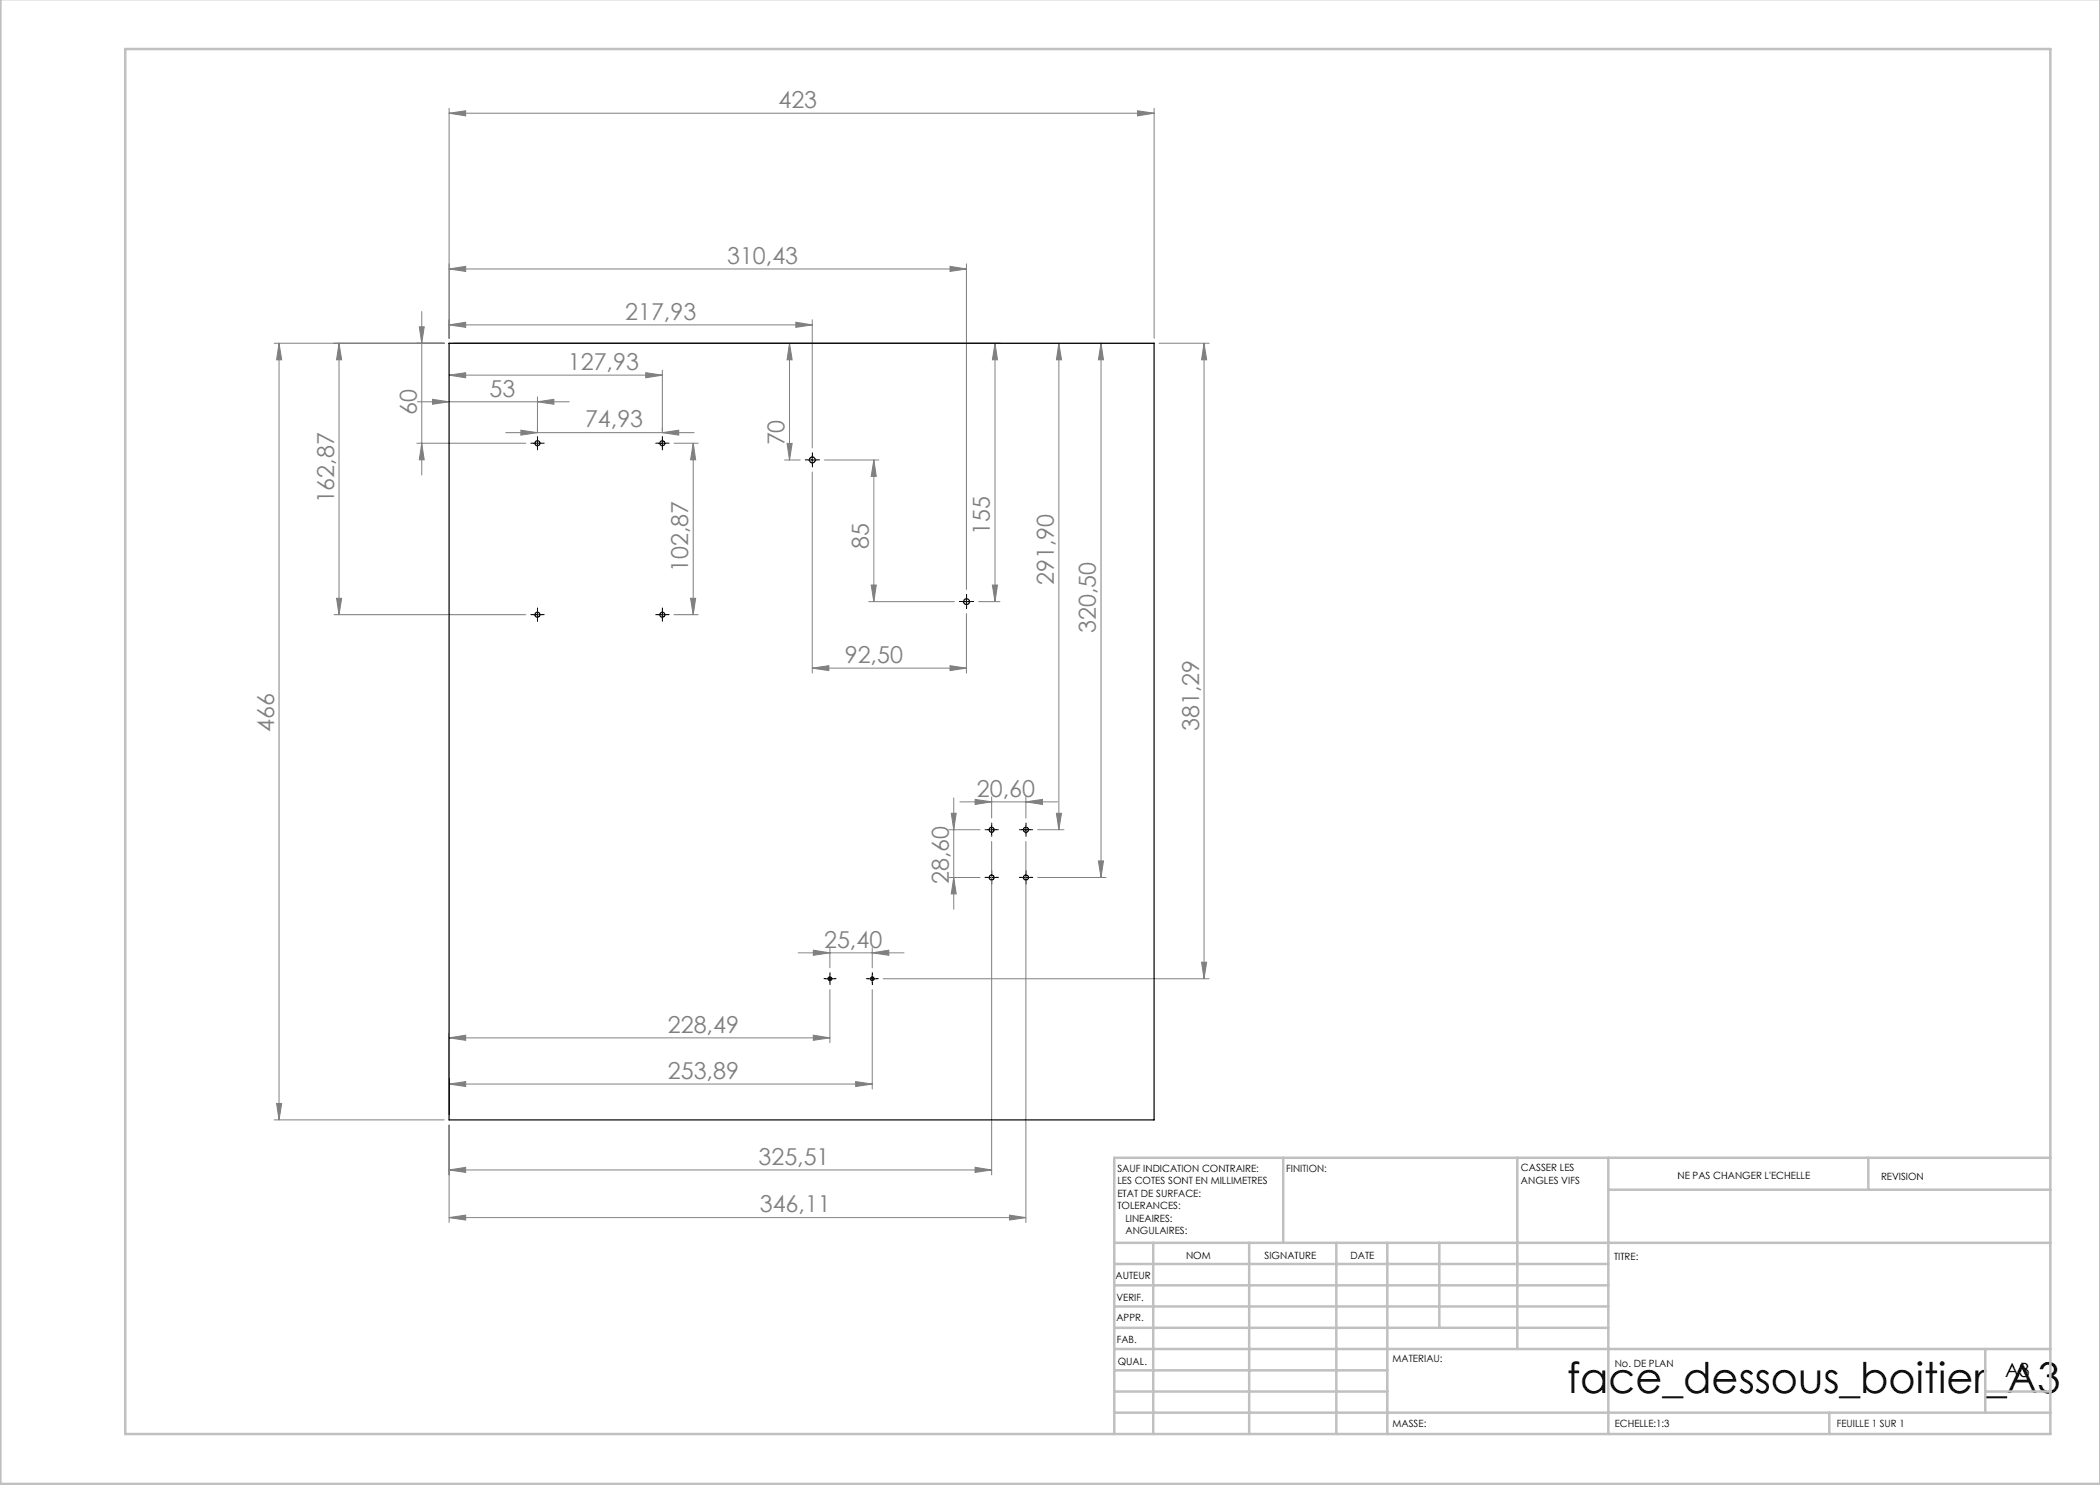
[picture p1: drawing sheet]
<svg xmlns="http://www.w3.org/2000/svg" width="420mm" height="297mm" viewBox="0 0 420 297" stroke-linecap="round" stroke-linejoin="round" font-family="sans-serif">
<g fill="none" stroke="#808080" stroke-width=".2">
<path d="M89.8 22.6l3.3-.4v1zM89.8 21.7v46M89.8 22.6h141M227.5 22.2l3.3 .4-3.3 .6zM230.8 21.7v46M89.8 53.8l3.3-.5v1zM89.8 53.8h103.5M190 53.3l3.3 .5-3.3 .5zM193.3 52.8v65.1M54.8 68.6h34M55.8 68.6l.5 3.4h-1zM55.8 68.6v155.4"/>
<path d="M67.8 68.6l.5 3.4h-1zM67.8 68.6v54.3M83.9 65.4h.9l-.5 3.2zM84.3 62.3v32.7M86.5 79.9l3.3 .5-3.3 .5zM89.8 75l3.3-.5v1.1zM89.8 65l3.3-.6v1.1zM89.8 75h42.7M89.8 65h72.7M90.8 68.6h109.2M107.5 79.4v6.9M129.2 74.5l3.3 .5-3.3 .6z"/>
<path d="M132.5 74v12.3M157.9 68.6l.5 3.4h-1zM157.9 68.6v23.4M159.2 64.4l3.3 .6-3.3 .5zM162.5 64v25.6M199 68.6l.5 3.4h-1zM199 68.6v51.7M211.8 68.6l.5 3.4h-1zM211.8 68.6v97.3M220.2 68.6l.5 3.4h-1zM220.2 68.6v106.9M231.8 68.6h10"/>
<path d="M240.8 68.6l.5 3.4h-1zM240.8 68.6v127.2M83.4 88.6h21.8M83.5 80.4h30.3M84.3 88.6l.5 3.4h-.9zM101.1 86.5h37.7M104.2 86l3.3 .5-3.3 .5zM107.5 80.4l3.3-.5v1zM132.5 86.5l3.2-.5v1zM134.8 88.6h4.8M138.6 88.6l.5 3.4h-1zM138.6 88.6v34.3"/>
<path d="M156.9 92h3.2M157.4 88.7h1l-.5 3.3zM162.5 94.4v40.2M164.9 92h10.9M174.8 92l.5 3.3h-1.1zM174.8 92v28.3M67.3 119.7h1l-.5 3.2zM138.1 119.7h1l-.5 3.2zM174.2 117h1.1l-.5 3.3zM198.5 117h1l-.5 3.3zM66.8 122.9h38.4M134.8 122.9h4.8"/>
<path d="M162.5 133.6l3.3-.5v1zM162.5 133.6h30.8M173.7 120.3h17.2M190 133.1l3.3 .5-3.3 .5zM193.3 122.7v11.9M195.7 120.3h4.3M190.7 159.6v22.3M195 159.9l3.3 .5-3.3 .5zM198.3 159.4v4.2M205.2 159.4v4.2M189.8 165.9h6.2M189.8 175.5h6.2"/>
<path d="M190.3 162.7h.9l-.5 3.2zM190.7 175.5l.5 3.3h-.9zM192 160.4h19.5M198.3 168.3v66.7M205.2 160.4l3.3-.5v1zM205.2 168.3v76.2M207.5 165.9h5.3M207.5 175.5h13.7M211.3 162.7h1l-.5 3.2zM219.7 172.2h1l-.5 3.3zM159.6 190.6h21.2M162.7 190l3.3 .6-3.3 .5z"/>
<path d="M166 197.9v10.7M166 189.5v4.1M174.4 197.9v19.9M174.4 190.6l3.4-.6v1.1zM174.4 189.5v4.1M176.6 195.8h65.2M240.3 192.4h1l-.5 3.4zM89.8 207.6l3.3-.6v1.1zM89.8 216.8l3.3-.5v1zM89.8 206.6v16.4M89.8 207.6h76.2M89.8 216.8h84.6"/>
<path d="M162.7 207l3.3 .6-3.3 .5zM171.1 216.3l3.3 .5-3.3 .5zM54.8 224h34M55.3 220.7h1l-.5 3.3zM89.8 234l3.3-.5v1zM89.8 225v19.5M89.8 234h108.5M195 233.5l3.3 .5-3.3 .5zM89.8 243.5l3.3-.5v1zM89.8 243.5h115.4M201.9 243l3.3 .5-3.3 .5z"/>
</g>
<g fill="none" stroke="#000" stroke-width=".2" stroke-dasharray="30.5 1.3 1.3 1.3">
<path d="M106.7 88.6h-.5M107.5 87.8v-.5M107.5 89.5v.5M108.3 88.6h.5M131.6 88.6h-.5M132.5 87.8v-.5M132.5 89.5v.5M133.3 88.6h.5M161.6 92h-.5M162.5 91.1v-.5M162.5 92.8v.6M163.3 92h.6"/>
<path d="M193.3 119.5v-.6M106.7 122.9h-.5M107.5 122.1v-.5M107.5 123.8v.5M108.3 122.9h.5M131.6 122.9h-.5M132.5 122.1v-.5M132.5 123.8v.5M133.3 122.9h.5M192.5 120.3h-.6M193.3 121.1v.6M194.1 120.3h.6"/>
<path d="M197.5 165.9h-.5M197.5 175.5h-.5M198.3 165.1v-.5M198.3 166.8v.5M198.3 174.6v-.5M198.3 176.3v.5M199.2 165.9h.5M199.2 175.5h.5M204.4 175.5h-.5M204.4 165.9h-.5M205.2 174.6v-.5M205.2 176.3v.5"/>
<path d="M205.2 165.1v-.5M205.2 166.8v.5M206 175.5h.5M206 165.9h.5M165.2 195.7h-.4M166 194.9v-.4M166 196.6v.3M166.8 195.7h.4M173.6 195.7h-.3M174.5 194.9v-.4M174.5 196.6v.3M175.3 195.7h.4"/>
</g>
<g fill="none" stroke="#000" stroke-width=".2">
<path d="M106.6 88.6h1.7M107.5 87.8v1.7M131.6 88.6h1.7M132.5 87.8v1.7M161.6 92h1.7M162.5 91.2v1.6M193.3 119.5v1.6M106.6 122.9h1.7M107.5 122.1v1.7M131.6 122.9h1.7M132.5 122.1v1.7M192.5 120.3h1.6"/>
<path d="M197.5 165.9h1.6M197.5 175.5h1.6M198.3 165.1v1.7M198.3 174.7v1.6M204.4 165.9h1.6M204.4 175.5h1.6M205.2 165.1v1.7M205.2 174.7v1.6M165.1 195.8h1.7M166 194.9v1.7M173.6 195.8h1.7M174.4 194.9v1.7"/>
</g>
<g fill="none" stroke="#c0c0c0" stroke-width=".5">
<path d="M.1 -.1v296.9h419.9M25 9.8h385.1v277h-385.1zM256.6 231.6v17M303.5 231.6v38.2M321.7 231.6v55.2M321.7 237.9h88.4M373.7 231.6v6.3M410.1 231.6h-187.3v55.2M222.8 248.6h187.3M222.8 257.1h98.9M222.8 252.8h98.9M230.6 248.6v38.2"/>
<path d="M249.8 248.6v38.2M267.3 248.6v38.2M277.5 248.6v38.2M287.9 248.6v17M222.8 265.6h98.9M222.8 261.3h98.9M222.8 278.3h54.7M222.8 274.1h54.7M222.8 269.8h187.3M397.1 278.3h13M397.1 269.8v12.7M222.8 282.5h187.3"/>
<path d="M365.9 282.5v4.3"/>
</g>
<g fill="#808080">
<path d="M227.5 22.2l3.3 .4-3.3 .6zM89.8 22.6l3.3-.4v1zM162.7 207l3.3 .6-3.3 .5zM89.8 207.6l3.3-.6v1.1zM171.1 216.3l3.3 .5-3.3 .5zM89.8 216.8l3.3-.5v1z"/>
<path d="M162.5 133.6l3.3-.5v1zM190 133.1l3.3 .5-3.3 .5zM104.2 86l3.3 .5-3.3 .5zM132.5 86.5l3.2-.5v1zM162.7 190l3.3 .6-3.3 .5zM174.4 190.6l3.4-.6v1.1zM195 159.9l3.3 .5-3.3 .5zM205.2 160.4l3.3-.5v1z"/>
<path d="M86.5 79.9l3.3 .5-3.3 .5zM107.5 80.4l3.3-.5v1z"/>
<path d="M129.2 74.5l3.3 .5-3.3 .6zM89.8 75l3.3-.5v1.1zM159.2 64.4l3.3 .6-3.3 .5zM89.8 65l3.3-.6v1.1zM190 53.3l3.3 .5-3.3 .5zM89.8 53.8l3.3-.5v1zM195 233.5l3.3 .5-3.3 .5zM89.8 234l3.3-.5v1zM201.9 243l3.3 .5-3.3 .5zM89.8 243.5l3.3-.5v1z"/>
<path d="M157.4 88.7h1l-.5 3.3zM157.9 68.6l.5 3.4h-1zM198.5 117h1l-.5 3.3zM199 68.6l.5 3.4h-1zM211.3 162.7h1l-.5 3.2zM211.8 68.6l.5 3.4h-1zM219.7 172.2h1l-.5 3.3zM220.2 68.6l.5 3.4h-1zM240.3 192.4h1l-.5 3.4zM240.8 68.6l.5 3.4h-1zM174.2 117h1.1l-.5 3.3zM174.8 92l.5 3.3h-1.1z"/>
<path d="M55.8 68.6l.5 3.4h-1zM55.3 220.7h1l-.5 3.3zM83.9 65.4h.9l-.5 3.2zM84.3 88.6l.5 3.4h-.9zM67.8 68.6l.5 3.4h-1zM67.3 119.7h1l-.5 3.2zM138.6 88.6l.5 3.4h-1zM138.1 119.7h1l-.5 3.2zM190.3 162.7h.9l-.5 3.2zM190.7 175.5l.5 3.3h-.9z"/>
</g>
<g fill="none" stroke="#000" stroke-width=".25">
<path d="M89.8 68.6h141v155.4h-141z"/>
<circle cx="107.5" cy="88.6" r=".5"/>
<circle cx="132.5" cy="88.6" r=".5"/>
<circle cx="162.5" cy="92" r=".58"/>
<circle cx="107.5" cy="122.9" r=".5"/>
<circle cx="132.5" cy="122.9" r=".5"/>
<circle cx="193.3" cy="120.3" r=".58"/>
<circle cx="198.3" cy="165.9" r=".5"/>
<circle cx="198.3" cy="175.5" r=".5"/>
<circle cx="205.2" cy="175.5" r=".51"/>
<circle cx="205.2" cy="166" r=".51"/>
<circle cx="166" cy="195.7" r=".36"/>
<circle cx="174.4" cy="195.7" r=".36"/>
</g>
<text font-size="8.5" x="313.4" y="278.5">face_dessous_boitier_A3</text>
<g font-size="4.7" fill="#808080">
<text x="155.7" y="21.6">423</text>
<text x="145.4" y="52.8">310,43</text>
<text x="125" y="63.9">217,93</text>
<text x="113.6" y="74">127,93</text>
<text x="83.4" y="82.9" transform="rotate(-90 83.4 82.9)">60</text>
<text x="97.9" y="79.3">53</text>
<text x="117" y="85.5">74,93</text>
<text x="156.9" y="89.1" transform="rotate(-90 156.9 89.1)">70</text>
<text x="66.8" y="100.7" transform="rotate(-90 66.8 100.7)">162,87</text>
<text x="198" y="107" transform="rotate(-90 198 107)">155</text>
<text x="173.8" y="109.8" transform="rotate(-90 173.8 109.8)">85</text>
<text x="137.6" y="114.4" transform="rotate(-90 137.6 114.4)">102,87</text>
<text x="210.8" y="117" transform="rotate(-90 210.8 117)">291,90</text>
<text x="219.2" y="126.6" transform="rotate(-90 219.2 126.6)">320,50</text>
<text x="169" y="132.6">92,50</text>
<text x="54.8" y="146.4" transform="rotate(-90 54.8 146.4)">466</text>
<text x="239.8" y="146.2" transform="rotate(-90 239.8 146.2)">381,29</text>
<text x="195.4" y="159.3">20,60</text>
<text x="189.7" y="176.8" transform="rotate(-90 189.7 176.8)">28,60</text>
<text x="164.8" y="189.5">25,40</text>
<text x="133.6" y="206.5">228,49</text>
<text x="133.6" y="215.8">253,89</text>
<text x="151.7" y="233">325,51</text>
<text x="152" y="242.5">346,11</text>
</g>
<text font-size="3.9" x="401" y="275.4">A3</text>
<g font-size="2">
<text x="223.5" y="234.4">SAUF INDICATION CONTRAIRE:</text>
<text x="223.5" y="236.9">LES COTES SONT EN MILLIMETRES</text>
<text x="223.5" y="239.4">ETAT DE SURFACE:</text>
<text x="257.3" y="234.4">FINITION:</text>
<text x="304.2" y="234.3">CASSER LES</text>
<text x="304.2" y="236.8">ANGLES VIFS</text>
<text x="335.5" y="235.8">NE PAS CHANGER L'ECHELLE</text>
<text x="376.2" y="236">REVISION</text>
<text x="223.5" y="241.9">TOLERANCES:</text>
<text x="225.1" y="244.4">LINEAIRES:</text>
<text x="225.1" y="246.9">ANGULAIRES:</text>
<text x="237.2" y="251.8">NOM</text>
<text x="252.9" y="251.7">SIGNATURE</text>
<text x="270.1" y="251.7">DATE</text>
<text x="223.1" y="255.9">AUTEUR</text>
<text x="322.8" y="252">TITRE:</text>
<text x="223.3" y="260.1">VERIF.</text>
<text x="223.3" y="264.2">APPR.</text>
<text x="223.3" y="268.6">FAB.</text>
<text x="223.6" y="272.9">QUAL.</text>
<text x="278.5" y="272.3">MATERIAU:</text>
<text x="323" y="273.4">No. DE PLAN</text>
<text x="278.5" y="285.3">MASSE:</text>
<text x="323" y="285.4">ECHELLE:1:3</text>
<text x="367.4" y="285.4">FEUILLE 1 SUR 1</text>
</g>
</svg>
